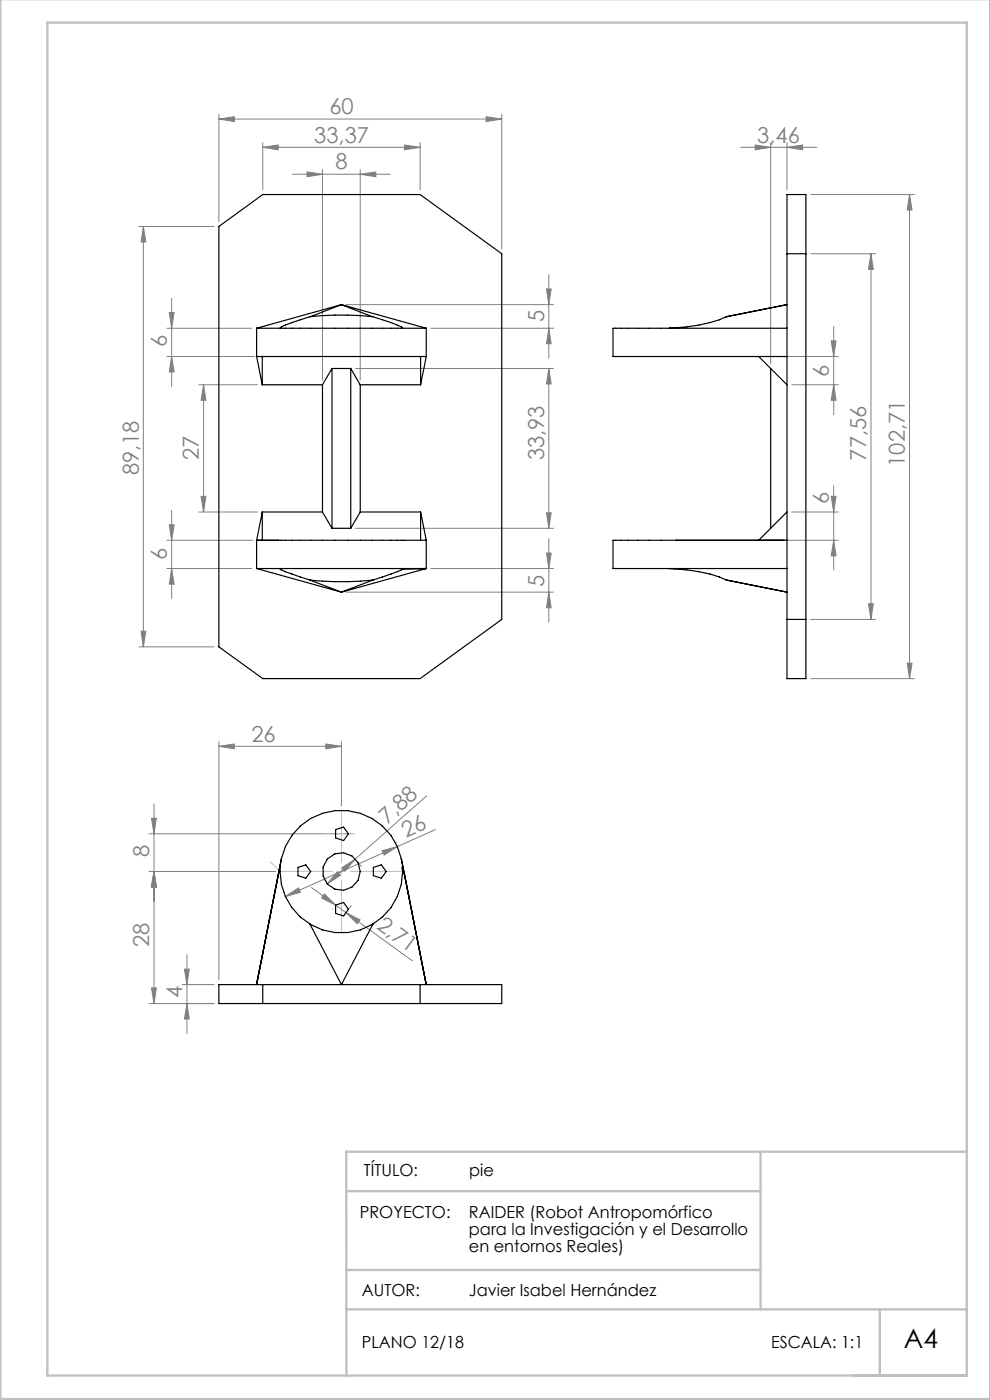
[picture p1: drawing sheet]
<svg xmlns="http://www.w3.org/2000/svg" width="210mm" height="297mm" viewBox="0 0 210 297" stroke-linecap="round" stroke-linejoin="round" font-family="sans-serif">
<g fill="none" stroke="#808080" stroke-width=".21">
<path d="M46.4 25.3l3.3-.5v1zM46.4 24.3v22.7M46.4 25.3h60M55.7 31.3l3.3-.5v1zM55.7 30.3v9.9M55.7 31.3h33.4M62.1 37h20.7M65.1 36.5l3.3 .5-3.3 .5zM68.4 36v44.6M76.4 37l3.3-.5v1zM76.4 36v44.6M85.8 30.8l3.3 .5-3.3 .5z"/>
<path d="M89.1 30.3v9.9M103.1 24.8l3.3 .5-3.3 .5zM106.4 24.3v28.5M157.1 31.3h16.2M160.2 30.8l3.3 .5-3.3 .5zM163.5 30.3v46.8M166.9 31.3l3.4-.5v1zM166.9 30.3v9.9M29.4 48h16M30.4 48l.5 3.3h-1zM30.4 48v89.2M116.4 58.3v17.7"/>
<path d="M171.9 41.3h22.1M171.9 53.8h13.8M184.7 53.8v77.6M184.7 53.8l.5 3.3h-1zM192.9 41.3v102.7M192.9 41.3l.6 3.3h-1.1zM35.4 75.6h18.6M35.4 69.6h18M35.9 66.3h1l-.5 3.3zM36.4 63.3v18.7M36.4 75.6l.5 3.3h-1zM73.4 64.6h44"/>
<path d="M75.4 78.2h42M91.4 69.6h26M115.9 61.3h1l-.5 3.3zM116.4 78.2l.5 3.3h-1zM116.4 69.6l.5 3.3h-1zM116.4 78.2v33.9M162 75.6h15.8M176.3 72.3h1l-.5 3.3zM176.8 69.3v18.7M42.2 81.6h12.4M43.2 81.6v27M43.2 81.6l.5 3.3h-1z"/>
<path d="M168 81.6h9.8M176.8 81.6l.5 3.3h-1zM35.4 114.6h18.2M35.9 111.3h1l-.5 3.3zM36.4 108.3v18.7M42.2 108.6h12.4M42.7 105.3h1l-.5 3.3zM75.4 112.1h42M115.9 108.8h1l-.5 3.3zM115.9 117.3h1l-.5 3.3zM116.4 114.3v17.7M162 114.6h15.8"/>
<path d="M168 108.6h9.8M176.3 105.3h1l-.5 3.3zM176.8 114.6l.5 3.3h-1zM176.8 103v18M29.4 137.2h16M29.9 133.9h1l-.5 3.3zM35.4 120.6h18M36.4 120.6l.5 3.3h-1zM73.4 125.6h44M91.4 120.6h26M116.4 125.6l.5 3.3h-1zM171.9 131.4h13.8"/>
<path d="M184.2 128.1h1l-.5 3.3zM46.4 158.3l3.3-.5v1.1zM46.4 157.3v50.6M46.4 158.3h26M69.1 157.8l3.3 .5-3.3 .6zM72.4 157.3v13.7M171.9 144h22.1M192.4 140.7h1.1l-.6 3.3zM31.6 176.9h42.5M32.1 173.6h1.1l-.5 3.3zM32.7 170.5v42.4M83.9 178.7h.1"/>
<path d="M84.3 179.6l-23.8 10.6M90.5 168.8l-21.1 18.7M92.4 176l-8.1 3.6M31.6 184.9h26.8M32.7 184.9l.5 3.3h-1.1zM60.1 189.3h.1M60.5 190.2l2.9-1.9 .3 1zM66.1 188.3l5.1 3.7M68.8 186.8h.1M68.8 189.6l2.4 2.4-3-1.5zM70.6 192.8h.1M71.2 192l16.3 11.8"/>
<path d="M71.5 185l.7 .7-2.8 1.8zM72.5 184.1l2.8-1.8-2.1 2.6zM73.4 193.6l3 1.6-.6 .8zM74.5 192.1l-.5 .7M76 183.1l.6 .7M81.1 180.5l3.2-.9-2.8 1.8zM31.6 212.9h13.8M32.1 209.6h1.1l-.5 3.3zM38.6 208.9h6.8M39.1 205.6h1l-.4 3.3zM39.7 202.5v16.7M39.7 212.9l.4 3.3h-1z"/>
</g>
<path d="M59.4 184.9h26" fill="none" stroke="#c0c0c0" stroke-width=".21" stroke-dasharray="15.2 1.3 1.3 1.3" stroke-dashoffset="4.1"/>
<path d="M72.4 171.9v25.9" fill="none" stroke="#c0c0c0" stroke-width=".21" stroke-dasharray="15.2 1.3 1.3 1.3" stroke-dashoffset="4.2"/>
<path d="M75.1 176.9h-6" fill="none" stroke="#c0c0c0" stroke-width=".21" stroke-dasharray="15.2 1.3 1.3 1.3" stroke-dashoffset="14.1"/>
<path d="M73.9 176.9h1.2M57.3 182.8l2.1 2.1" fill="none" stroke="#c0c0c0" stroke-width=".21"/>
<path d="M.1 -.1v296.9h209.9v-296.9M10.1 4.8h195v287h-195zM73.4 252.7h87.9M161.3 244.3v33.5M205.1 244.3h-131.7l.1 47.6M73.4 277.8h131.7M73.4 269.4h87.9M186.6 277.8v14" fill="none" stroke="#c0c0c0" stroke-width=".5"/>
<g fill="#808080">
<path d="M46.4 158.3l3.3-.5v1.1zM69.1 157.8l3.3 .5-3.3 .6z"/>
<path d="M32.7 184.9l.5 3.3h-1.1zM32.1 209.6h1.1l-.5 3.3zM32.1 173.6h1.1l-.5 3.3zM32.7 184.9l.5 3.3h-1.1z"/>
<path d="M73.4 193.6l3 1.6-.6 .8zM68.8 189.6l2.4 2.4-3-1.5z"/>
<path d="M65.1 36.5l3.3 .5-3.3 .5zM76.4 37l3.3-.5v1z"/>
<path d="M55.7 31.3l3.3-.5v1zM85.8 30.8l3.3 .5-3.3 .5z"/>
<path d="M46.4 25.3l3.3-.5v1zM103.1 24.8l3.3 .5-3.3 .5z"/>
<path d="M60.5 190.2l2.9-1.9 .3 1zM81.1 180.5l3.2-.9-2.8 1.8z"/>
<path d="M71.5 185l.7 .7-2.8 1.8zM72.5 184.1l2.8-1.8-2.1 2.6z"/>
<path d="M115.9 108.8h1l-.5 3.3zM116.4 78.2l.5 3.3h-1zM116.4 125.6l.5 3.3h-1zM115.9 117.3h1l-.5 3.3zM176.8 81.6l.5 3.3h-1zM176.3 72.3h1l-.5 3.3zM176.8 114.6l.5 3.3h-1zM176.3 105.3h1l-.5 3.3z"/>
<path d="M35.9 66.3h1l-.5 3.3zM36.4 75.6l.5 3.3h-1zM35.9 111.3h1l-.5 3.3zM36.4 120.6l.5 3.3h-1zM43.2 81.6l.5 3.3h-1zM42.7 105.3h1l-.5 3.3zM115.9 61.3h1l-.5 3.3zM116.4 69.6l.5 3.3h-1zM39.1 205.6h1l-.4 3.3zM39.7 212.9l.4 3.3h-1zM192.9 41.3l.6 3.3h-1.1zM192.4 140.7h1.1l-.6 3.3zM184.7 53.8l.5 3.3h-1zM184.2 128.1h1l-.5 3.3z"/>
<path d="M30.4 48l.5 3.3h-1zM29.9 133.9h1l-.5 3.3z"/>
<path d="M160.2 30.8l3.3 .5-3.3 .5zM166.9 31.3l3.4-.5v1z"/>
</g>
<g fill="none" stroke="#000" stroke-width=".25">
<path d="M46.4 48l9.3-6.7h33.4l17.3 12.5v77.6l-17.3 12.6h-33.4l-9.3-6.8zM166.9 41.3h4.1v102.7h-4.1zM166.9 53.8h4.1M54.4 75.6h36M54.4 69.6h36M54.4 69.6v6M54.4 75.6l1.2 6M55.6 75.6v6M65.9 67.2l-2.2 .6a15.9 15.9 0 0 0-4.3 1.8M65.9 67.2a64 64 0 0 1 13 0M70.4 78.2h4M70.4 78.2l-2 3.4"/>
<path d="M70.4 78.2v33.9M72.4 64.6l-18 5M72.4 64.6l18 5M72.4 64.6l6.5 2.6M72.4 64.6l-6.5 2.6M74.4 78.2l2 3.4M74.4 78.2v33.9M78.9 67.2l2.2 .6a15.9 15.9 0 0 1 4.3 1.8M89.2 75.6v6M90.4 69.6v6M90.4 75.6l-1.2 6M154.1 67.2a33 33 0 0 1-12.1 2.4"/>
<path d="M154.2 67.2h-.1M160.9 75.6l6 6M163.5 78.2v33.9M166.9 69.6h-36.9v6h36.9M166.9 64.6l-12.8 2.6M55.6 81.6h12.8M68.4 81.6v27M76.4 81.6h12.8M76.4 81.6v27M54.4 114.6h36M54.4 114.6v6M55.6 108.6h12.8"/>
<path d="M55.6 108.6v6M55.6 108.6l-1.2 6M68.4 108.6l2 3.5M70.4 112.1h4M76.4 108.6h12.8M76.4 108.6l-2 3.5M89.2 108.6v6M89.2 108.6l1.2 6M90.4 114.6v6M166.9 114.6h-36.9v6h36.9M166.9 108.6l-6 6M54.4 120.6h36"/>
<path d="M54.4 120.6l18 5M59.4 120.6v.1a15.9 15.9 0 0 0 4.3 1.7l2 .6M65.7 123l.2 .1a62.5 62.5 0 0 0 13.2-.1M65.7 123l6.7 2.6M79.1 123l-6.7 2.6M85.3 120.6h.1M85.3 120.6l.1 .1M85.4 120.6h-.1M85.4 120.7a15.9 15.9 0 0 1-4.3 1.7l-2 .6M90.4 120.6h-5.1M90.4 120.6l-5 .1M90.4 120.6l-18 5"/>
<path d="M142 120.6h.1a32.1 32.1 0 0 1 12 2.4M154.1 123l12.8 2.6M154.1 123l.1 .1M166.9 131.4h4.1M71.2 176l1.7-.5 1 1.4-1 1.4-1.7-.5zM59.4 183.9a13.1 13.1 0 0 0 6.3 12.1M59.7 182.2a13 13 0 0 1 12.7-10.3 13 13 0 0 1 12.7 10.3M59.7 182.2l-5.3 26.7zM63.2 184l1.7-.5 1 1.4-1 1.4-1.7-.5zM65.7 196l6.7 12.9 6.7-12.9M65.7 196a12.7 12.7 0 0 0 13.4 0M71.2 192l1.7-.6 1 1.5-1 1.4-1.7-.5z"/>
<path d="M79.2 184l1.7-.5 1 1.4-1 1.4-1.7-.5zM85.1 182.2l5.3 26.7-.2-.8M85.1 182.2l.7 3.1M85.3 183.9l.1 1M85.3 184l.1 .9M85.4 184.9a13 13 0 0 1-6.3 11.1M46.4 208.9h60v4h-60zM55.7 208.9v4M89.1 208.9v4"/>
<circle cx="72.4" cy="184.9" r="4"/>
</g>
<text font-size="5.6" x="191.7" y="286">A4</text>
<g font-size="4.7" fill="#808080">
<text x="69.9" y="24.2">60</text>
<text x="66.6" y="30.2">33,37</text>
<text x="71.2" y="35.9">8</text>
<text x="160.6" y="30.2">3,46</text>
<text x="115.4" y="68.3" transform="rotate(-90 115.4 68.3)">5</text>
<text x="35.4" y="73.6" transform="rotate(-90 35.4 73.6)">6</text>
<text x="175.8" y="79.9" transform="rotate(-90 175.8 79.9)">6</text>
<text x="29.4" y="100.9" transform="rotate(-90 29.4 100.9)">89,18</text>
<text x="42.2" y="97.6" transform="rotate(-90 42.2 97.6)">27</text>
<text x="115.4" y="97.7" transform="rotate(-90 115.4 97.7)">33,93</text>
<text x="183.7" y="97.7" transform="rotate(-90 183.7 97.7)">77,56</text>
<text x="192" y="99" transform="rotate(-90 192 99)">102,71</text>
<text x="175.8" y="106.9" transform="rotate(-90 175.8 106.9)">6</text>
<text x="35.4" y="118.8" transform="rotate(-90 35.4 118.8)">6</text>
<text x="115.4" y="124.4" transform="rotate(-90 115.4 124.4)">5</text>
<text x="53.3" y="157.3">26</text>
<text x="82.1" y="174.9" transform="rotate(-42 82.1 174.9)">7,88</text>
<text x="86.1" y="177.7" transform="rotate(-24 86.1 177.7)">26</text>
<text x="31.7" y="181.9" transform="rotate(-90 31.7 181.9)">8</text>
<text x="79.7" y="196.9" transform="rotate(36 79.7 196.9)">2,71</text>
<text x="31.7" y="200.9" transform="rotate(-90 31.7 200.9)">28</text>
<text x="38.6" y="211.8" transform="rotate(-90 38.6 211.8)">4</text>
</g>
<g font-size="3.5">
<text x="77.2" y="249.5">TÍTULO:</text>
<text x="99.5" y="249.5">pie</text>
<text x="76.3" y="258.4">PROYECTO:</text>
<text x="99.5" y="258.4">RAIDER (Robot Antropomórfico</text>
<text x="99.5" y="262">para la Investigación y el Desarrollo</text>
<text x="99.5" y="265.5">en entornos Reales)</text>
<text x="76.8" y="274.9">AUTOR:</text>
<text x="99.5" y="274.9">Javier Isabel Hernández</text>
<text x="76.8" y="286">PLANO 12/18</text>
<text x="163.6" y="286">ESCALA: 1:1</text>
</g>
</svg>
